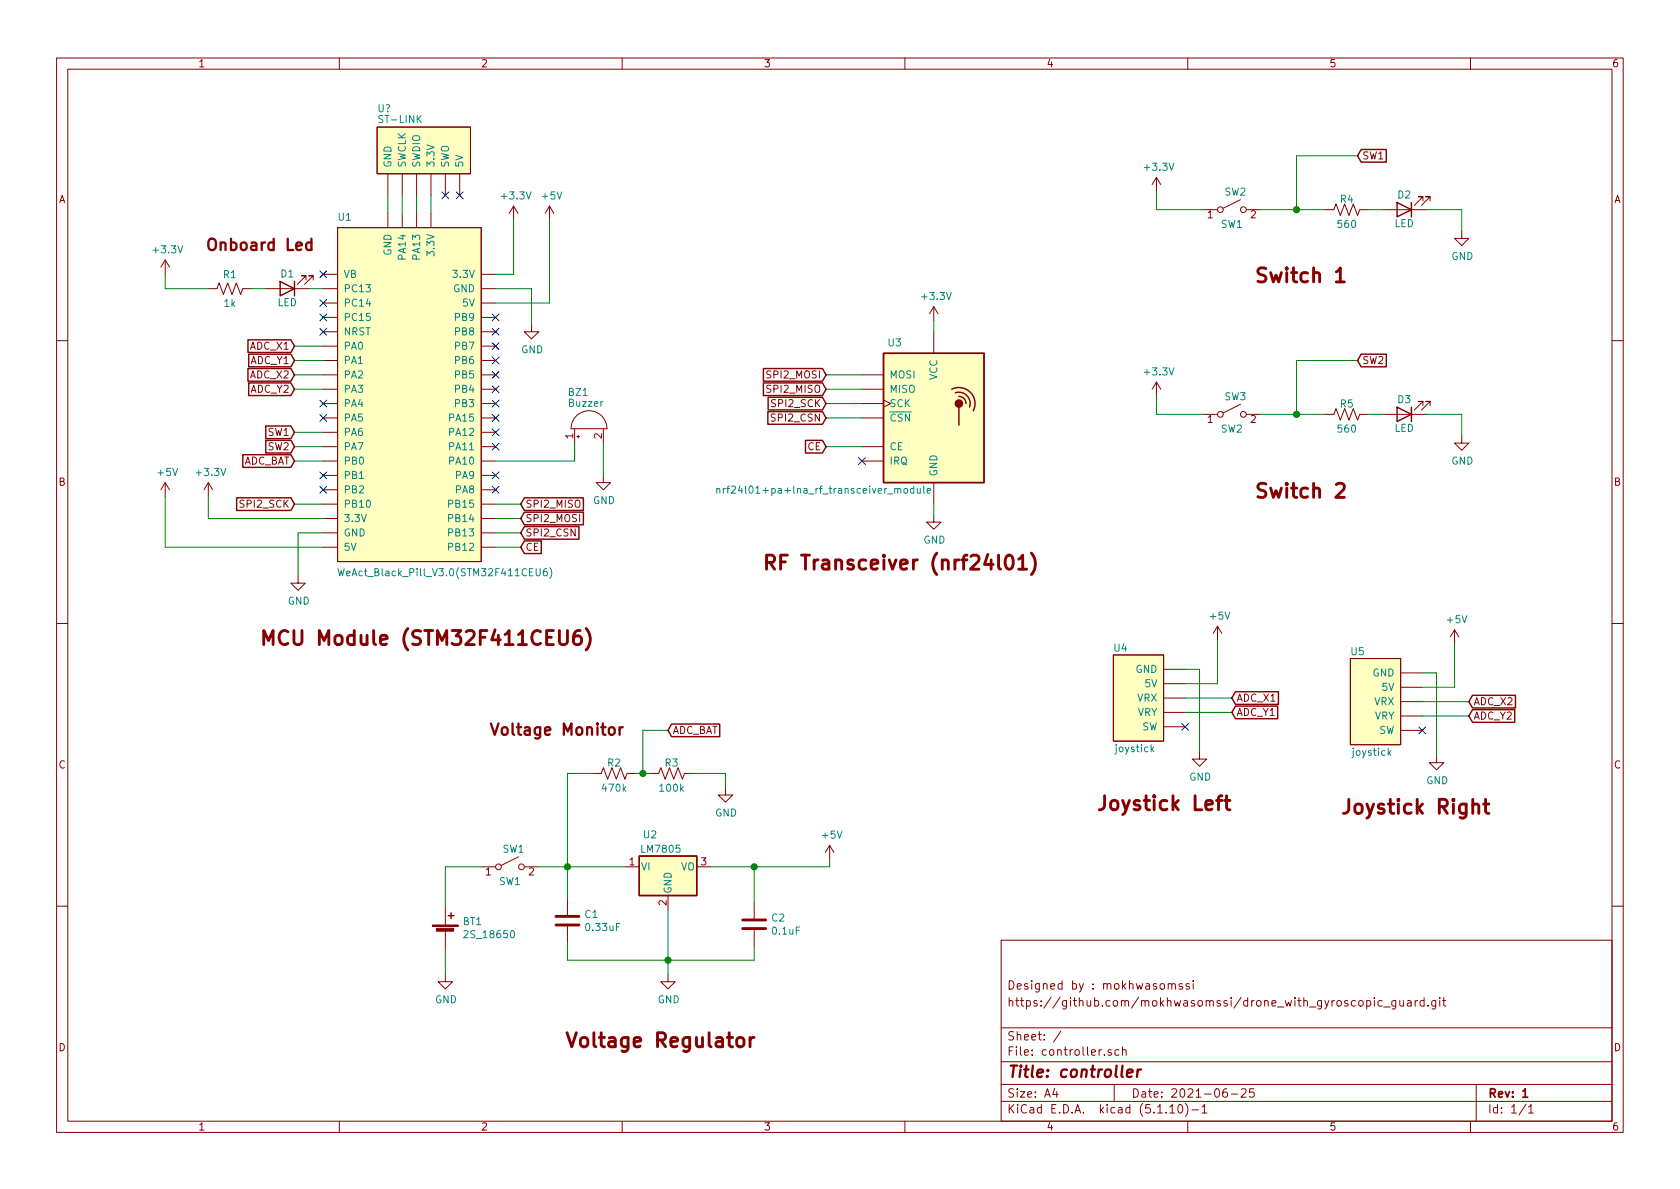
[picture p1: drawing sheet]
EESchema Schematic File Version 4
EELAYER 30 0
EELAYER END
$Descr A4 11693 8268
encoding utf-8
Sheet 1 1
Title "controller"
Date "2021-06-25"
Rev "1"
Comp ""
Comment1 "https://github.com/mokhwasomssi/drone_with_gyroscopic_guard.git"
Comment2 "Designed by : mokhwasomssi"
Comment3 ""
Comment4 ""
$EndDescr
$Comp
L controller_symbol:joystick U4
U 1 1
P 7925 4800
F 0 "U4" H 7800 5100 50  0000 C CNN
F 1 "joystick" H 7900 4400 50  0000 C CNN
F 2 "" H 7775 5100 50  0001 C CNN
F 3 "" H 7775 5100 50  0001 C CNN
	1    7925 4800
	1    0    0    -1  
$EndComp
$Comp
L power:GND #PWR017
U 1 1
P 8350 5225
F 0 "#PWR017" H 8350 4975 50  0001 C CNN
F 1 "GND" H 8355 5052 50  0000 C CNN
F 2 "" H 8350 5225 50  0001 C CNN
F 3 "" H 8350 5225 50  0001 C CNN
	1    8350 5225
	1    0    0    -1  
$EndComp
Wire Wire Line
	8250 4650 8350 4650
Wire Wire Line
	8350 4650 8350 5225
$Comp
L power:+5V #PWR018
U 1 1
P 8475 4450
F 0 "#PWR018" H 8475 4300 50  0001 C CNN
F 1 "+5V" H 8490 4623 50  0000 C CNN
F 2 "" H 8475 4450 50  0001 C CNN
F 3 "" H 8475 4450 50  0001 C CNN
	1    8475 4450
	1    0    0    -1  
$EndComp
Wire Wire Line
	8250 4750 8475 4750
Wire Wire Line
	8475 4750 8475 4450
NoConn ~ 8250 5050
Text GLabel 8575 4850 2    50   Input ~ 0
ADC_X1
Text GLabel 8575 4950 2    50   Input ~ 0
ADC_Y1
Wire Wire Line
	8250 4850 8575 4850
Wire Wire Line
	8250 4950 8575 4950
$Comp
L controller_symbol:joystick U5
U 1 1
P 9575 4825
F 0 "U5" H 9450 5125 50  0000 C CNN
F 1 "joystick" H 9550 4425 50  0000 C CNN
F 2 "" H 9425 5125 50  0001 C CNN
F 3 "" H 9425 5125 50  0001 C CNN
	1    9575 4825
	1    0    0    -1  
$EndComp
$Comp
L power:GND #PWR019
U 1 1
P 10000 5250
F 0 "#PWR019" H 10000 5000 50  0001 C CNN
F 1 "GND" H 10005 5077 50  0000 C CNN
F 2 "" H 10000 5250 50  0001 C CNN
F 3 "" H 10000 5250 50  0001 C CNN
	1    10000 5250
	1    0    0    -1  
$EndComp
Wire Wire Line
	9900 4675 10000 4675
Wire Wire Line
	10000 4675 10000 5250
$Comp
L power:+5V #PWR020
U 1 1
P 10125 4475
F 0 "#PWR020" H 10125 4325 50  0001 C CNN
F 1 "+5V" H 10140 4648 50  0000 C CNN
F 2 "" H 10125 4475 50  0001 C CNN
F 3 "" H 10125 4475 50  0001 C CNN
	1    10125 4475
	1    0    0    -1  
$EndComp
Wire Wire Line
	9900 4775 10125 4775
Wire Wire Line
	10125 4775 10125 4475
NoConn ~ 9900 5075
Text GLabel 10225 4875 2    50   Input ~ 0
ADC_X2
Text GLabel 10225 4975 2    50   Input ~ 0
ADC_Y2
Wire Wire Line
	9900 4875 10225 4875
Wire Wire Line
	9900 4975 10225 4975
$Comp
L power:+3.3V #PWR015
U 1 1
P 8050 1325
F 0 "#PWR015" H 8050 1175 50  0001 C CNN
F 1 "+3.3V" H 8065 1498 50  0000 C CNN
F 2 "" H 8050 1325 50  0001 C CNN
F 3 "" H 8050 1325 50  0001 C CNN
	1    8050 1325
	1    0    0    -1  
$EndComp
Wire Wire Line
	8050 1325 8050 1450
Wire Wire Line
	8050 1450 8375 1450
$Comp
L Switch:SW_SPST SW2
U 1 1
P 8575 1450
F 0 "SW2" H 8600 1575 50  0000 C CNN
F 1 "SW1" H 8575 1350 50  0000 C CNN
F 2 "" H 8575 1450 50  0001 C CNN
F 3 "~" H 8575 1450 50  0001 C CNN
	1    8575 1450
	1    0    0    -1  
$EndComp
$Comp
L Device:R_US R4
U 1 1
P 9375 1450
F 0 "R4" V 9300 1450 50  0000 C CNN
F 1 "560" V 9475 1450 50  0000 C CNN
F 2 "" V 9415 1440 50  0001 C CNN
F 3 "~" H 9375 1450 50  0001 C CNN
	1    9375 1450
	0    1    1    0   
$EndComp
$Comp
L Device:LED D2
U 1 1
P 9775 1450
F 0 "D2" H 9775 1350 50  0000 C CNN
F 1 "LED" H 9775 1550 50  0000 C CNN
F 2 "" H 9775 1450 50  0001 C CNN
F 3 "~" H 9775 1450 50  0001 C CNN
	1    9775 1450
	-1   0    0    1   
$EndComp
$Comp
L power:GND #PWR021
U 1 1
P 10175 1600
F 0 "#PWR021" H 10175 1350 50  0001 C CNN
F 1 "GND" H 10180 1427 50  0000 C CNN
F 2 "" H 10175 1600 50  0001 C CNN
F 3 "" H 10175 1600 50  0001 C CNN
	1    10175 1600
	1    0    0    -1  
$EndComp
Wire Wire Line
	8775 1450 9025 1450
Wire Wire Line
	9525 1450 9625 1450
Wire Wire Line
	9925 1450 10175 1450
Text GLabel 9450 1075 2    50   Input ~ 0
SW1
Wire Wire Line
	9025 1450 9025 1075
Wire Wire Line
	9025 1075 9450 1075
Connection ~ 9025 1450
Wire Wire Line
	9025 1450 9225 1450
Wire Wire Line
	10175 1450 10175 1600
$Comp
L power:+3.3V #PWR016
U 1 1
P 8050 2750
F 0 "#PWR016" H 8050 2600 50  0001 C CNN
F 1 "+3.3V" H 8065 2923 50  0000 C CNN
F 2 "" H 8050 2750 50  0001 C CNN
F 3 "" H 8050 2750 50  0001 C CNN
	1    8050 2750
	1    0    0    -1  
$EndComp
Wire Wire Line
	8050 2750 8050 2875
Wire Wire Line
	8050 2875 8375 2875
$Comp
L Switch:SW_SPST SW3
U 1 1
P 8575 2875
F 0 "SW3" H 8600 3000 50  0000 C CNN
F 1 "SW2" H 8575 2775 50  0000 C CNN
F 2 "" H 8575 2875 50  0001 C CNN
F 3 "~" H 8575 2875 50  0001 C CNN
	1    8575 2875
	1    0    0    -1  
$EndComp
$Comp
L Device:R_US R5
U 1 1
P 9375 2875
F 0 "R5" V 9300 2875 50  0000 C CNN
F 1 "560" V 9475 2875 50  0000 C CNN
F 2 "" V 9415 2865 50  0001 C CNN
F 3 "~" H 9375 2875 50  0001 C CNN
	1    9375 2875
	0    1    1    0   
$EndComp
$Comp
L Device:LED D3
U 1 1
P 9775 2875
F 0 "D3" H 9775 2775 50  0000 C CNN
F 1 "LED" H 9775 2975 50  0000 C CNN
F 2 "" H 9775 2875 50  0001 C CNN
F 3 "~" H 9775 2875 50  0001 C CNN
	1    9775 2875
	-1   0    0    1   
$EndComp
$Comp
L power:GND #PWR022
U 1 1
P 10175 3025
F 0 "#PWR022" H 10175 2775 50  0001 C CNN
F 1 "GND" H 10180 2852 50  0000 C CNN
F 2 "" H 10175 3025 50  0001 C CNN
F 3 "" H 10175 3025 50  0001 C CNN
	1    10175 3025
	1    0    0    -1  
$EndComp
Wire Wire Line
	8775 2875 9025 2875
Wire Wire Line
	9525 2875 9625 2875
Wire Wire Line
	9925 2875 10175 2875
Text GLabel 9450 2500 2    50   Input ~ 0
SW2
Wire Wire Line
	9025 2875 9025 2500
Wire Wire Line
	9025 2500 9450 2500
Connection ~ 9025 2875
Wire Wire Line
	9025 2875 9225 2875
Wire Wire Line
	10175 2875 10175 3025
$Comp
L controller_symbol:nrf24l01+pa+lna_rf_transceiver_module U3
U 1 1
P 5950 2875
F 0 "U3" H 6175 3375 50  0000 L CNN
F 1 "nrf24l01+pa+lna_rf_transceiver_module" H 4975 2350 50  0000 L CNN
F 2 "" H 6200 3350 50  0001 C CNN
F 3 "" H 6200 3350 50  0001 C CNN
	1    5950 2875
	1    0    0    -1  
$EndComp
$Comp
L power:+3.3V #PWR013
U 1 1
P 6500 2225
F 0 "#PWR013" H 6500 2075 50  0001 C CNN
F 1 "+3.3V" H 6515 2398 50  0000 C CNN
F 2 "" H 6500 2225 50  0001 C CNN
F 3 "" H 6500 2225 50  0001 C CNN
	1    6500 2225
	1    0    0    -1  
$EndComp
Wire Wire Line
	6500 2300 6500 2225
$Comp
L power:GND #PWR014
U 1 1
P 6500 3575
F 0 "#PWR014" H 6500 3325 50  0001 C CNN
F 1 "GND" H 6505 3402 50  0000 C CNN
F 2 "" H 6500 3575 50  0001 C CNN
F 3 "" H 6500 3575 50  0001 C CNN
	1    6500 3575
	1    0    0    -1  
$EndComp
Wire Wire Line
	6500 3500 6500 3575
NoConn ~ 6000 3200
Text GLabel 5750 3100 0    50   Input ~ 0
CE
Text GLabel 5750 2900 0    50   Input ~ 0
SPI2_CSN
Text GLabel 5750 2800 0    50   Input ~ 0
SPI2_SCK
Text GLabel 5750 2700 0    50   Input ~ 0
SPI2_MISO
Text GLabel 5750 2600 0    50   Input ~ 0
SPI2_MOSI
Wire Wire Line
	5750 3100 6000 3100
Wire Wire Line
	5750 2900 6000 2900
Wire Wire Line
	5750 2800 6000 2800
Wire Wire Line
	5750 2700 6000 2700
Wire Wire Line
	5750 2600 6000 2600
Text Notes 5300 3975 0    98   ~ 20
RF Transceiver (nrf24l01)
Text Notes 7625 5650 0    98   ~ 20
Joystick Left
Text Notes 9325 5675 0    98   ~ 20
Joystick Right
Text Notes 8725 1975 0    98   ~ 20
Switch 1
Text Notes 8725 3475 0    98   ~ 20
Switch 2
$Comp
L controller_symbol:WeAct_Black_Pill_V3.0(STM32F411CEU6) U1
U 1 1
P 2850 2875
F 0 "U1" H 2400 4250 50  0000 C CNN
F 1 "WeAct_Black_Pill_V3.0(STM32F411CEU6)" H 3100 1775 50  0000 C CNN
F 2 "" H 2150 2975 50  0001 C CNN
F 3 "" H 2150 2975 50  0001 C CNN
	1    2850 2875
	1    0    0    -1  
$EndComp
$Comp
L Device:LED D1
U 1 1
P 2000 2000
F 0 "D1" H 2000 1900 50  0000 C CNN
F 1 "LED" H 2000 2100 50  0000 C CNN
F 2 "" H 2000 2000 50  0001 C CNN
F 3 "~" H 2000 2000 50  0001 C CNN
	1    2000 2000
	-1   0    0    1   
$EndComp
$Comp
L Device:R_US R1
U 1 1
P 1600 2000
F 0 "R1" V 1500 2000 50  0000 C CNN
F 1 "1k" V 1700 2000 50  0000 C CNN
F 2 "" V 1640 1990 50  0001 C CNN
F 3 "~" H 1600 2000 50  0001 C CNN
	1    1600 2000
	0    1    1    0   
$EndComp
Wire Wire Line
	2150 2000 2250 2000
Wire Wire Line
	1850 2000 1750 2000
$Comp
L power:+3.3V #PWR01
U 1 1
P 1150 1900
F 0 "#PWR01" H 1150 1750 50  0001 C CNN
F 1 "+3.3V" H 1165 2073 50  0000 C CNN
F 2 "" H 1150 1900 50  0001 C CNN
F 3 "" H 1150 1900 50  0001 C CNN
	1    1150 1900
	1    0    0    -1  
$EndComp
Wire Wire Line
	1450 2000 1150 2000
Wire Wire Line
	1150 2000 1150 1900
$Comp
L Device:Buzzer BZ1
U 1 1
P 4100 2975
F 0 "BZ1" V 4350 3125 50  0000 R CNN
F 1 "Buzzer" V 4275 3125 50  0000 R CNN
F 2 "" V 4075 3075 50  0001 C CNN
F 3 "~" V 4075 3075 50  0001 C CNN
	1    4100 2975
	0    -1   -1   0   
$EndComp
Wire Wire Line
	3450 3200 4000 3200
Wire Wire Line
	4000 3200 4000 3075
$Comp
L power:+3.3V #PWR06
U 1 1
P 3575 1525
F 0 "#PWR06" H 3575 1375 50  0001 C CNN
F 1 "+3.3V" H 3590 1698 50  0000 C CNN
F 2 "" H 3575 1525 50  0001 C CNN
F 3 "" H 3575 1525 50  0001 C CNN
	1    3575 1525
	1    0    0    -1  
$EndComp
Wire Wire Line
	3450 1900 3575 1900
Wire Wire Line
	3575 1900 3575 1525
$Comp
L power:+5V #PWR08
U 1 1
P 3825 1525
F 0 "#PWR08" H 3825 1375 50  0001 C CNN
F 1 "+5V" H 3840 1698 50  0000 C CNN
F 2 "" H 3825 1525 50  0001 C CNN
F 3 "" H 3825 1525 50  0001 C CNN
	1    3825 1525
	1    0    0    -1  
$EndComp
Wire Wire Line
	3450 2100 3825 2100
Wire Wire Line
	3825 2100 3825 1525
$Comp
L power:GND #PWR09
U 1 1
P 4200 3300
F 0 "#PWR09" H 4200 3050 50  0001 C CNN
F 1 "GND" H 4205 3127 50  0000 C CNN
F 2 "" H 4200 3300 50  0001 C CNN
F 3 "" H 4200 3300 50  0001 C CNN
	1    4200 3300
	1    0    0    -1  
$EndComp
$Comp
L power:GND #PWR04
U 1 1
P 2075 4000
F 0 "#PWR04" H 2075 3750 50  0001 C CNN
F 1 "GND" H 2080 3827 50  0000 C CNN
F 2 "" H 2075 4000 50  0001 C CNN
F 3 "" H 2075 4000 50  0001 C CNN
	1    2075 4000
	1    0    0    -1  
$EndComp
Wire Wire Line
	2250 3700 2075 3700
Wire Wire Line
	2075 3700 2075 4000
Wire Wire Line
	4200 3075 4200 3300
$Comp
L power:GND #PWR07
U 1 1
P 3700 2250
F 0 "#PWR07" H 3700 2000 50  0001 C CNN
F 1 "GND" H 3705 2077 50  0000 C CNN
F 2 "" H 3700 2250 50  0001 C CNN
F 3 "" H 3700 2250 50  0001 C CNN
	1    3700 2250
	1    0    0    -1  
$EndComp
Wire Wire Line
	3450 2000 3700 2000
Wire Wire Line
	3700 2000 3700 2250
$Comp
L power:+3.3V #PWR03
U 1 1
P 1450 3450
F 0 "#PWR03" H 1450 3300 50  0001 C CNN
F 1 "+3.3V" H 1465 3623 50  0000 C CNN
F 2 "" H 1450 3450 50  0001 C CNN
F 3 "" H 1450 3450 50  0001 C CNN
	1    1450 3450
	1    0    0    -1  
$EndComp
Wire Wire Line
	2250 3600 1450 3600
Wire Wire Line
	1450 3600 1450 3450
$Comp
L power:+5V #PWR02
U 1 1
P 1150 3450
F 0 "#PWR02" H 1150 3300 50  0001 C CNN
F 1 "+5V" H 1165 3623 50  0000 C CNN
F 2 "" H 1150 3450 50  0001 C CNN
F 3 "" H 1150 3450 50  0001 C CNN
	1    1150 3450
	1    0    0    -1  
$EndComp
Wire Wire Line
	1150 3800 1150 3450
Wire Wire Line
	1150 3800 2250 3800
Text GLabel 2050 2400 0    50   Input ~ 0
ADC_X1
Text GLabel 2050 2500 0    50   Input ~ 0
ADC_Y1
Text GLabel 2050 2600 0    50   Input ~ 0
ADC_X2
Text GLabel 2050 2700 0    50   Input ~ 0
ADC_Y2
Wire Wire Line
	2050 2400 2250 2400
Wire Wire Line
	2050 2500 2250 2500
Wire Wire Line
	2050 2600 2250 2600
Wire Wire Line
	2050 2700 2250 2700
Text GLabel 3625 3800 2    50   Input ~ 0
CE
Text GLabel 3625 3700 2    50   Input ~ 0
SPI2_CSN
Text GLabel 3625 3500 2    50   Input ~ 0
SPI2_MISO
Text GLabel 3625 3600 2    50   Input ~ 0
SPI2_MOSI
Wire Wire Line
	3450 3500 3625 3500
Wire Wire Line
	3450 3600 3625 3600
Wire Wire Line
	3450 3700 3625 3700
Wire Wire Line
	3450 3800 3625 3800
Text GLabel 2050 3500 0    50   Input ~ 0
SPI2_SCK
Wire Wire Line
	2050 3500 2250 3500
Text GLabel 2050 3200 0    50   Input ~ 0
ADC_BAT
Wire Wire Line
	2050 3200 2250 3200
Text Notes 1800 4500 0    98   ~ 20
MCU Module (STM32F411CEU6)
NoConn ~ 2250 1900
NoConn ~ 2250 2100
NoConn ~ 2250 2200
NoConn ~ 2250 2300
NoConn ~ 2250 2800
NoConn ~ 2250 2900
NoConn ~ 2250 3300
NoConn ~ 2250 3400
NoConn ~ 3450 3400
NoConn ~ 3450 3300
NoConn ~ 3450 3100
NoConn ~ 3450 3000
NoConn ~ 3450 2900
NoConn ~ 3450 2800
NoConn ~ 3450 2700
NoConn ~ 3450 2600
NoConn ~ 3450 2500
NoConn ~ 3450 2400
NoConn ~ 3450 2300
NoConn ~ 3450 2200
Text Notes 1425 1750 0    79   ~ 16
Onboard Led
Text GLabel 2050 3000 0    50   Input ~ 0
SW1
Text GLabel 2050 3100 0    50   Input ~ 0
SW2
Wire Wire Line
	2050 3000 2250 3000
Wire Wire Line
	2050 3100 2250 3100
$Comp
L controller_symbol:ST-LINK U?
U 1 1
P 3075 1050
F 0 "U?" H 3525 750 50  0000 R CNN
F 1 "ST-LINK" H 3525 825 50  0000 R CNN
F 2 "" H 3075 1050 50  0001 C CNN
F 3 "" H 3075 1050 50  0001 C CNN
	1    3075 1050
	-1   0    0    1   
$EndComp
Wire Wire Line
	2700 1350 2700 1475
Wire Wire Line
	2800 1350 2800 1475
Wire Wire Line
	2900 1350 2900 1475
Wire Wire Line
	3000 1350 3000 1475
NoConn ~ 3100 1350
NoConn ~ 3200 1350
Text Notes 3400 5125 0    79   ~ 16
Voltage Monitor
Text Notes 3925 7300 0    98   ~ 20
Voltage Regulator
Wire Wire Line
	3950 5375 4125 5375
Wire Wire Line
	3950 6025 3950 5375
Connection ~ 4475 5375
Wire Wire Line
	4475 5375 4525 5375
Wire Wire Line
	4425 5375 4475 5375
Wire Wire Line
	4475 5075 4650 5075
Wire Wire Line
	4475 5375 4475 5075
Text GLabel 4650 5075 2    50   Input ~ 0
ADC_BAT
$Comp
L Device:R_US R2
U 1 1
P 4275 5375
F 0 "R2" V 4200 5375 50  0000 C CNN
F 1 "470k" V 4375 5375 50  0000 C CNN
F 2 "" V 4315 5365 50  0001 C CNN
F 3 "~" H 4275 5375 50  0001 C CNN
	1    4275 5375
	0    1    1    0   
$EndComp
$Comp
L Device:R_US R3
U 1 1
P 4675 5375
F 0 "R3" V 4600 5375 50  0000 C CNN
F 1 "100k" V 4775 5375 50  0000 C CNN
F 2 "" V 4715 5365 50  0001 C CNN
F 3 "~" H 4675 5375 50  0001 C CNN
	1    4675 5375
	0    1    1    0   
$EndComp
$Comp
L power:GND #PWR011
U 1 1
P 5050 5475
F 0 "#PWR011" H 5050 5225 50  0001 C CNN
F 1 "GND" H 5055 5302 50  0000 C CNN
F 2 "" H 5050 5475 50  0001 C CNN
F 3 "" H 5050 5475 50  0001 C CNN
	1    5050 5475
	1    0    0    -1  
$EndComp
Wire Wire Line
	4825 5375 5050 5375
Wire Wire Line
	5050 5375 5050 5475
Wire Wire Line
	3950 6025 3950 6250
$Comp
L Device:C C1
U 1 1
P 3950 6400
F 0 "C1" H 4065 6446 50  0000 L CNN
F 1 "0.33uF" H 4065 6355 50  0000 L CNN
F 2 "" H 3988 6250 50  0001 C CNN
F 3 "~" H 3950 6400 50  0001 C CNN
	1    3950 6400
	1    0    0    -1  
$EndComp
Wire Wire Line
	4350 6025 3950 6025
Connection ~ 3950 6025
Wire Wire Line
	3750 6025 3950 6025
Wire Wire Line
	3950 6550 3950 6675
Wire Wire Line
	3100 6300 3100 6025
$Comp
L Device:Battery_Cell BT1
U 1 1
P 3100 6500
F 0 "BT1" H 3218 6596 50  0000 L CNN
F 1 "2S_18650" H 3218 6505 50  0000 L CNN
F 2 "" V 3100 6560 50  0001 C CNN
F 3 "~" V 3100 6560 50  0001 C CNN
	1    3100 6500
	1    0    0    -1  
$EndComp
Wire Wire Line
	3100 6025 3350 6025
Wire Wire Line
	3100 6600 3100 6775
$Comp
L Switch:SW_SPST SW1
U 1 1
P 3550 6025
F 0 "SW1" H 3575 6150 50  0000 C CNN
F 1 "SW1" H 3550 5925 50  0000 C CNN
F 2 "" H 3550 6025 50  0001 C CNN
F 3 "~" H 3550 6025 50  0001 C CNN
	1    3550 6025
	1    0    0    -1  
$EndComp
$Comp
L power:GND #PWR05
U 1 1
P 3100 6775
F 0 "#PWR05" H 3100 6525 50  0001 C CNN
F 1 "GND" H 3105 6602 50  0000 C CNN
F 2 "" H 3100 6775 50  0001 C CNN
F 3 "" H 3100 6775 50  0001 C CNN
	1    3100 6775
	1    0    0    -1  
$EndComp
$Comp
L power:+5V #PWR012
U 1 1
P 5775 5975
F 0 "#PWR012" H 5775 5825 50  0001 C CNN
F 1 "+5V" H 5790 6148 50  0000 C CNN
F 2 "" H 5775 5975 50  0001 C CNN
F 3 "" H 5775 5975 50  0001 C CNN
	1    5775 5975
	1    0    0    -1  
$EndComp
Wire Wire Line
	5775 6025 5775 5975
Connection ~ 5250 6025
Wire Wire Line
	5250 6025 5775 6025
Wire Wire Line
	3950 6675 4650 6675
Wire Wire Line
	4650 6675 4650 6775
Connection ~ 4650 6675
Wire Wire Line
	5250 6675 4650 6675
Wire Wire Line
	5250 6575 5250 6675
Wire Wire Line
	4650 6325 4650 6675
$Comp
L power:GND #PWR010
U 1 1
P 4650 6775
F 0 "#PWR010" H 4650 6525 50  0001 C CNN
F 1 "GND" H 4655 6602 50  0000 C CNN
F 2 "" H 4650 6775 50  0001 C CNN
F 3 "" H 4650 6775 50  0001 C CNN
	1    4650 6775
	1    0    0    -1  
$EndComp
Wire Wire Line
	5250 6025 5250 6275
Wire Wire Line
	4950 6025 5250 6025
$Comp
L Device:C C2
U 1 1
P 5250 6425
F 0 "C2" H 5365 6471 50  0000 L CNN
F 1 "0.1uF" H 5365 6380 50  0000 L CNN
F 2 "" H 5288 6275 50  0001 C CNN
F 3 "~" H 5250 6425 50  0001 C CNN
	1    5250 6425
	1    0    0    -1  
$EndComp
$Comp
L Regulator_Linear:LM7805_TO220 U2
U 1 1
P 4650 6025
F 0 "U2" H 4525 6250 50  0000 C CNN
F 1 "LM7805" H 4600 6150 50  0000 C CNN
F 2 "Package_TO_SOT_THT:TO-220-3_Vertical" H 4650 6250 50  0001 C CIN
F 3 "https://www.onsemi.cn/PowerSolutions/document/MC7800-D.PDF" H 4650 5975 50  0001 C CNN
	1    4650 6025
	1    0    0    -1  
$EndComp
$EndSCHEMATC
